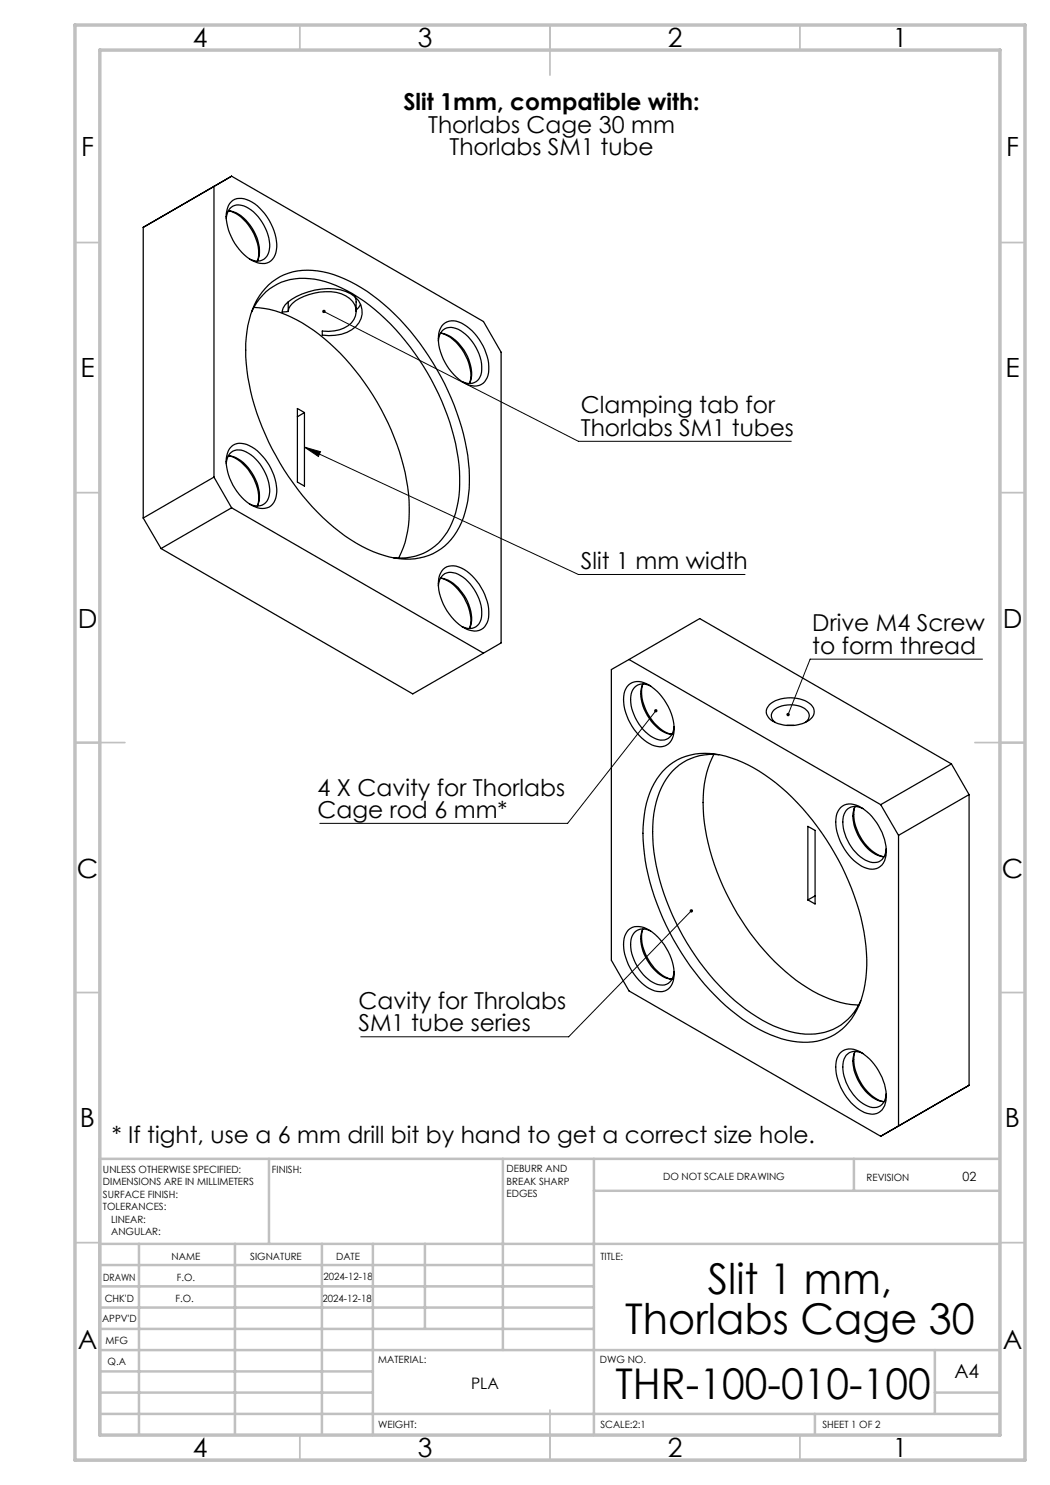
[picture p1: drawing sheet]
<svg xmlns="http://www.w3.org/2000/svg" width="210mm" height="297mm" viewBox="0 0 210 297" stroke-linecap="round" stroke-linejoin="round" font-family="sans-serif">
<g fill="none" stroke="#000" stroke-width=".25">
<path d="M42.8 37.3v58.1M28.6 45.5l17.7-10.3 50.4 29.1 3.5 6.1v58.2l-3.5 2M28.6 45.5v58.1M32.2 43.4l-3.6 2.1M45.3 43.7a2.53 2.53 0 0 1 1.2-2.4 2.53 2.53 0 0 1 2.7 .1 9.3 9.3 0 0 1 4.7 8.5 2.52 2.52 0 0 1-4 1.9M45.7 42.2a6.4 6.4 0 0 1 4.7 3.4 6.9 6.9 0 0 1 1.1 6.6M45.8 42.2a9.2 9.2 0 0 1 5.8 7.2l.2 1.2-.3 1.5M46.2 40.4a3.3 3.3 0 0 1 4.2 0 10.9 10.9 0 0 1 4.9 9.6 2.82 2.82 0 0 1-4.3 2.3 10.4 10.4 0 0 1-5.6-10.2 3.2 3.2 0 0 1 .8-1.7zM53.7 57a11.8 11.8 0 0 1 10.9-2.6 31.3 31.3 0 0 1 15.4 9.5 51.3 51.3 0 0 1 13.8 30 20.8 20.8 0 0 1-3 13.2 11.5 11.5 0 0 1-11.8 4.5 27.9 27.9 0 0 1-13.3-7.1 52.5 52.5 0 0 1-16.1-29.1 25 25 0 0 1 1.8-15.4l1.1-1.6zM71 59.3l.2 .8v2.2M50.3 62.4a11.2 11.2 0 0 1 12.7-6.6 29.2 29.2 0 0 1 15.1 9 49.2 49.2 0 0 1 13.8 29.4 20 20 0 0 1-3 13 10.7 10.7 0 0 1-10.2 4.4M50.8 61.5a21.7 21.7 0 0 1 11.9 4.5 49.3 49.3 0 0 1 19 32.7 21.8 21.8 0 0 1-2 12.9"/>
<path d="M57.6 60.4a13.1 13.1 0 0 1 11.6-2.1 4.2 4.2 0 0 1 3.2 4 4.2 4.2 0 0 1-3 4.2 9.7 9.7 0 0 1-4.9 .5v-.8a6.5 6.5 0 0 0 6.3-2.3 3.3 3.3 0 0 0-1.6-4.7 10.4 10.4 0 0 0-8.4 .1 4.2 4.2 0 0 0-3.2 3l-1.2 .1a2.63 2.63 0 0 1 1.2-2zM57.6 60.4v1.9M72.1 60.9l-.9 1.1M87.7 68.2a2.57 2.57 0 0 1 1.2-2.4 2.57 2.57 0 0 1 2.8 .1 9.1 9.1 0 0 1 4.5 9 2.5 2.5 0 0 1-3.8 1.4M88.1 66.6a7.1 7.1 0 0 1 5.1 4.1 6.9 6.9 0 0 1 .7 6M88.2 66.6a9.2 9.2 0 0 1 5.9 7.3l.1 1.2-.3 1.5M88.7 64.9a3.6 3.6 0 0 1 4.7 .4 10.5 10.5 0 0 1 4.2 9.7 2.84 2.84 0 0 1-4.2 1.9 10.7 10.7 0 0 1-5.6-10.3l.3-1zM42.8 95.4l3.5 6.2M42.8 95.4l-14.2 8.2M45.3 92.7a2.53 2.53 0 0 1 1.2-2.4 2.53 2.53 0 0 1 2.7 .1 9.3 9.3 0 0 1 4.7 8.5 2.49 2.49 0 0 1-4 1.9M45.7 91.2a6.8 6.8 0 0 1 5.1 4 6.7 6.7 0 0 1 .7 6M45.8 91.2a9.2 9.2 0 0 1 6 8.4l-.3 1.5"/>
<path d="M46.2 89.4a3.2 3.2 0 0 1 4.2 0 10.8 10.8 0 0 1 4.9 9.6 2.82 2.82 0 0 1-4.3 2.3 10.5 10.5 0 0 1-5.6-10.2 3.2 3.2 0 0 1 .8-1.7zM59.5 81.7l1.4 .8v14.7l-1.4-.8zM60.9 82.5l-1.4 .9M28.6 103.6l3.6 6.1M32.2 109.7l50.3 29.1 14.2-8.2M46.3 101.6l50.4 29M46.3 101.6l-14.1 8.1M87.7 117.2a2.57 2.57 0 0 1 1.2-2.4 2.57 2.57 0 0 1 2.8 .1 9.3 9.3 0 0 1 4.6 8.5 2.52 2.52 0 0 1-3.9 1.9M88.1 115.6a6.1 6.1 0 0 1 4.3 2.9 7.6 7.6 0 0 1 1.6 7l-.1 .2M88.2 115.6a9.2 9.2 0 0 1 5.9 7.3l.1 1.2-.3 1.5M88.7 113.8a3.4 3.4 0 0 1 4.2 .1 10.9 10.9 0 0 1 4.8 9.6 2.88 2.88 0 0 1-4.3 2.4 10.7 10.7 0 0 1-5.6-10.3l.3-1zM125.7 137a3.6 3.6 0 0 1 4.7 .4 10.8 10.8 0 0 1 4.4 9.2 2.88 2.88 0 0 1-4.4 2.4 10.7 10.7 0 0 1-5.6-10.3l.4-.9z"/>
<path d="M125.8 131.9l-3.5 2v58.1l3.5 6.2 50.3 29.1M125.8 131.9l50.3 29M125.8 131.9l14.1-8.2 50.4 29.1M128.5 136.9a9.3 9.3 0 0 0 3.4 8.7l1.5 1 .9 .3M128.6 136.8a6.6 6.6 0 0 0 .9 6.3 6.9 6.9 0 0 0 4.9 3.8M130.1 137.2a2.52 2.52 0 0 0-2.6-.1 2.52 2.52 0 0 0-1.3 2.2 9.1 9.1 0 0 0 5.4 8.6 2.45 2.45 0 0 0 3.2-2.6M133.2 153.6a12.2 12.2 0 0 1 11.9-2.4 34.1 34.1 0 0 1 16.4 11.6 51.1 51.1 0 0 1 11.7 26.4 22.5 22.5 0 0 1-2.3 13.7 11.4 11.4 0 0 1-12.5 5.3 28.2 28.2 0 0 1-13.3-7 51.4 51.4 0 0 1-16.2-30.5 23.4 23.4 0 0 1 1.9-14l1.1-1.7zM142.8 150.9a22.6 22.6 0 0 0-1.9 13.6 49.2 49.2 0 0 0 19.5 32.3 21.8 21.8 0 0 0 11.3 4.2M143.8 151a11.2 11.2 0 0 0-12.2 8.4 29 29 0 0 0 .3 16.5 50.2 50.2 0 0 0 17.3 26 22.3 22.3 0 0 0 12.9 4.9 10.8 10.8 0 0 0 10.1-6.6M153.9 140.9a7 7 0 0 1 8.3 0 1.99 1.99 0 0 1-.8 3.4 7 7 0 0 1-7.5-.6 1.85 1.85 0 0 1 0-2.8zM155 144.5a1.63 1.63 0 0 1-.7-1.6 1.63 1.63 0 0 1 1.2-1.4 5.5 5.5 0 0 1 6 .8 1.53 1.53 0 0 1-.5 2.2M157.4 145.1h1.4"/>
<path d="M190.3 152.8l-14.2 8.1M190.3 152.8l3.5 6.1M193.8 158.9l-14.1 8.2M193.8 158.9v58.2M161.6 165.3l1.4 .8v14.7l-1.4-.8zM163 179.2l-1.4 .8M168.1 161.5a3.6 3.6 0 0 1 4.8 .4 11.1 11.1 0 0 1 4.3 9.2 2.88 2.88 0 0 1-4.3 2.4 10.7 10.7 0 0 1-5.6-10.3l.3-1zM171 161.4a9.3 9.3 0 0 0 3.3 8.7l1.5 1 .9 .2M171 161.3a6.7 6.7 0 0 0 .9 6.3 6.7 6.7 0 0 0 4.9 3.7M172.6 161.7a2.52 2.52 0 0 0-2.7-.2 2.52 2.52 0 0 0-1.3 2.3 9 9 0 0 0 5.4 8.6 2.46 2.46 0 0 0 3.2-2.6M176.1 160.9l3.6 6.2M179.7 167.1v58.1"/>
<path d="M125.7 186a3.4 3.4 0 0 1 4.2 .1 10.9 10.9 0 0 1 4.9 9.5 2.85 2.85 0 0 1-4.4 2.4 10.6 10.6 0 0 1-5.6-10.3l.4-.9zM128.5 185.9a9.3 9.3 0 0 0 3.4 8.7l1 .7 1.4 .6M128.6 185.8a6.6 6.6 0 0 0 .9 6.3 6.9 6.9 0 0 0 4.9 3.8M130.1 186.2a2.55 2.55 0 0 0-3.9 2.1 9.4 9.4 0 0 0 4.9 8.4 2.49 2.49 0 0 0 3.7-2.4M168.1 210.5a3.6 3.6 0 0 1 4.8 .4 11.1 11.1 0 0 1 4.3 9.2 2.88 2.88 0 0 1-4.3 2.4 10.7 10.7 0 0 1-5.6-10.3l.3-1zM171 210.4a9.3 9.3 0 0 0 3.3 8.7l1.5 1 .9 .2M171 210.3a6.6 6.6 0 0 0 .9 6.3 6.9 6.9 0 0 0 4.9 3.7M172.6 210.7a2.52 2.52 0 0 0-2.7-.2 2.52 2.52 0 0 0-1.3 2.3 9 9 0 0 0 5.4 8.6 2.46 2.46 0 0 0 3.2-2.6M193.8 217.1l-14.1 8.1M193.8 217.1l-17.7 10.2M179.7 225.2l-3.6 2.1"/>
</g>
<path d="M64.8 62.3l50.9 26h42.6M60.9 89.4l3.2 .9-.4 1zM60.9 89.4l54.8 25.5h33.3M196.5 131.8h-34.5l-4.4 11.1M131.2 142.2l-17.7 22.5h-49.5M138.3 182.2l-24.6 25.2h-41.6" fill="none" stroke="#000" stroke-width=".2"/>
<g fill="none" stroke="#c0c0c0" stroke-width=".35">
<path d="M60 5v5M110 5v10M160 5v5M15 48.5h5M200 48.5h5M15 98.5h5M200 98.5h5M15 148.5h10M195 148.5h10M15 198.5h5M200 198.5h5M15 248.5h5"/>
<path d="M200 248.5h5M60 287v5M110 282v10M160 287v5"/>
</g>
<g fill="none" stroke="#c0c0c0" stroke-width=".5">
<path d="M53.8 231.8v17M100.6 231.8v38.2M118.8 231.8v55.2M118.8 238.2h81.2M170.8 231.8v6.4M200 231.8h-180v55.2M20 248.8h180M20 257.3h98.8M20 253h98.8M27.8 248.8v38.2M47 248.8v38.2M64.4 248.8v38.2"/>
<path d="M74.6 248.8v38.2M85 248.8v17M20 265.8h98.8M20 261.5h98.8M20 278.5h54.6M20 274.3h54.6M20 270h180M187 278.5h13M187 270v12.8M20 282.8h180M163 282.8v4.2"/>
</g>
<path d="M15 5h190v287h-190zM20 10h180v277h-180z" fill="none" stroke="#c0c0c0" stroke-width=".7"/>
<path d="M157.4 142.7l-.1 .2 .1 .3 .2-.3-.1 .3a.35 .35 0 0 0 .5-.4 .35 .35 0 0 0-.6-.1zM138 181.9a.35 .35 0 0 0 0 .5 .35 .35 0 0 0 .5 0 .35 .35 0 0 0 0-.5l-.2 .3 .2-.3zM130.9 141.9a.34 .34 0 0 0 0 .5 .34 .34 0 0 0 .5 0 .34 .34 0 0 0 0-.5l-.2 .3 .2-.3zM64.5 62.1l.3 .2-.3-.2a.34 .34 0 0 0 .3 .5 .34 .34 0 0 0 .3-.5 .34 .34 0 0 0-.6 0zM60.9 89.4l3.2 .9-.4 1z" fill="#000"/>
<g font-size="8.5">
<text x="141.6" y="258.8">Slit 1 mm,</text>
<text x="125.1" y="266.9">Thorlabs Cage 30</text>
<text x="123.1" y="279.7">THR-100-010-100</text>
</g>
<g font-size="5.3">
<text x="38.5" y="9.5">4</text>
<text x="83.5" y="9.5">3</text>
<text x="133.6" y="9.5">2</text>
<text x="178.6" y="9.5">1</text>
<text x="16.2" y="31.2">F</text>
<text x="201.2" y="31.2">F</text>
<text x="16.1" y="75.5">E</text>
<text x="201.1" y="75.5">E</text>
<text x="15.5" y="125.5">D</text>
<text x="200.5" y="125.5">D</text>
<text x="15.4" y="175.5">C</text>
<text x="200.4" y="175.5">C</text>
<text x="16" y="225.5">B</text>
<text x="201" y="225.5">B</text>
<text x="15.5" y="269.7">A</text>
<text x="200.5" y="269.7">A</text>
<text x="38.5" y="291.5">4</text>
<text x="83.5" y="291.5">3</text>
<text x="133.6" y="291.5">2</text>
<text x="178.6" y="291.5">1</text>
</g>
<g font-size="4.7">
<text x="80.7" y="22">Slit 1mm, compatible with:</text>
<text x="85.6" y="26.5">Thorlabs Cage 30 mm</text>
<text x="89.9" y="31">Thorlabs SM1 tube</text>
<text x="116.2" y="82.7">Clamping tab for</text>
<text x="116.2" y="87.2">Thorlabs SM1 tubes</text>
<text x="116.2" y="113.9">Slit 1 mm width</text>
<text x="162.5" y="126.2">Drive M4 Screw</text>
<text x="162.5" y="130.7">to form thread</text>
<text x="63.5" y="159.1">4 X Cavity for Thorlabs</text>
<text x="63.5" y="163.7">Cage rod 6 mm*</text>
<text x="71.7" y="201.7">Cavity for Throlabs</text>
<text x="71.7" y="206.3">SM1 tube series</text>
<text x="22.4" y="228.7">* If tight, use a 6 mm drill bit by hand to get a correct size hole.</text>
</g>
<text font-size="3.9" x="190.9" y="275.5">A4</text>
<text font-size="3.2" x="94.2" y="277.9">PLA</text>
<text font-size="2.5" x="192.5" y="236.1">02</text>
<g font-size="2">
<text x="20.6" y="234.6">UNLESS OTHERWISE SPECIFIED:</text>
<text x="20.6" y="237.1">DIMENSIONS ARE IN MILLIMETERS</text>
<text x="20.6" y="239.6">SURFACE FINISH:</text>
<text x="54.4" y="234.6">FINISH:</text>
<text x="101.3" y="234.5">DEBURR AND</text>
<text x="101.3" y="237">BREAK SHARP</text>
<text x="101.3" y="239.5">EDGES</text>
<text x="132.6" y="236">DO NOT SCALE DRAWING</text>
<text x="173.3" y="236.2">REVISION</text>
<text x="20.6" y="242.1">TOLERANCES:</text>
<text x="22.2" y="244.6">LINEAR:</text>
<text x="22.2" y="247.1">ANGULAR:</text>
<text x="34.3" y="252">NAME</text>
<text x="50" y="251.9">SIGNATURE</text>
<text x="67.2" y="251.9">DATE</text>
<text x="120.1" y="251.9">TITLE:</text>
<text x="20.6" y="256.1">DRAWN</text>
<text x="35.3" y="256.1">F.O.</text>
<text x="64.7" y="255.9">2024-12-18</text>
<text x="20.9" y="260.3">CHK'D</text>
<text x="35.1" y="260.3">F.O.</text>
<text x="64.5" y="260.3">2024-12-18</text>
<text x="20.4" y="264.4">APPV'D</text>
<text x="21.1" y="268.8">MFG</text>
<text x="21.5" y="273">Q.A</text>
<text x="75.6" y="272.5">MATERIAL:</text>
<text x="120" y="272.5">DWG NO.</text>
<text x="75.6" y="285.5">WEIGHT:</text>
<text x="120.1" y="285.6">SCALE:2:1</text>
<text x="164.5" y="285.6">SHEET 1 OF 2</text>
</g>
</svg>
